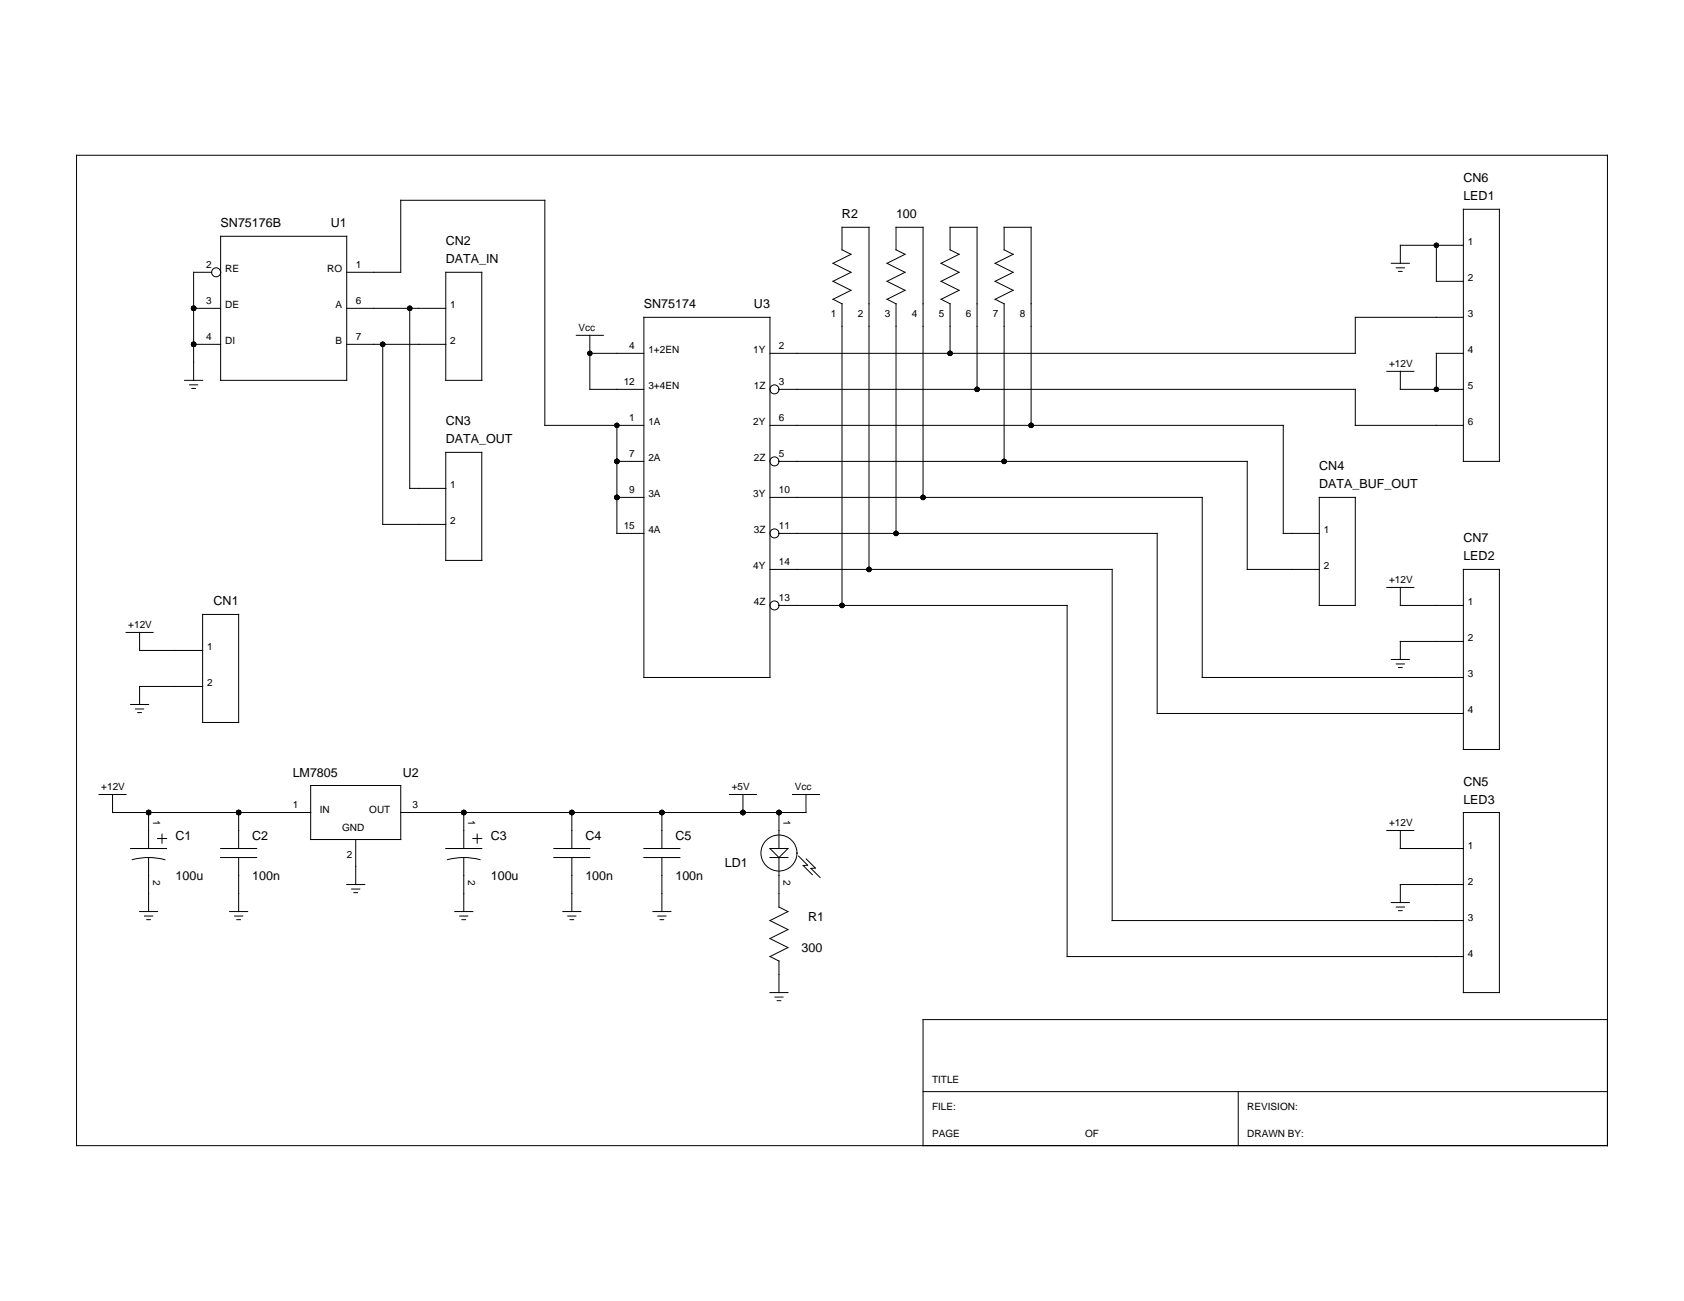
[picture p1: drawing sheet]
<svg xmlns="http://www.w3.org/2000/svg" width="279mm" height="216mm" viewBox="0 0 279 216" stroke-linecap="round" stroke-linejoin="round" font-family="sans-serif">
<g fill="none" stroke="#000" stroke-width=".17">
<path d="M12.7 25.8h254v164.3h-254zM36.6 39.2h20.9v23.9h-20.9zM242.8 34.7h6v41.9h-6zM32.1 51.2h4.5M32.1 57.1h4.5M35.1 45.2h-3v17.9M57.5 51.2h16.5M57.5 57.1h16.5M57.5 45.2h9v-12h23.9v37.4h16.4M63.5 57.1v29.9h10.5M68 51.2v29.8h6M74 45.2h5.9v17.9h-5.9z"/>
<path d="M95.6 55.6h4.5M97.9 58.6h8.9M97.9 55.6v9h8.9M106.8 52.7h20.9v59.7h-20.9zM138.2 49.7l3-1.5-3-1.5 3-1.5-3-1.5 3-1.5-1.5-.7v-3.8h4.5v56.8M138.2 49.7l1.5 .7M139.7 50.4v50.1M147.2 49.7l3-1.5-3-1.5 3-1.5-3-1.5 3-1.5-1.5-.7v-3.8h4.4v44.8M147.2 49.7l1.5 .7M148.7 50.4v38.1M156.1 49.7l3-1.5-3-1.5 3-1.5-3-1.5 3-1.5-1.5-.7v-3.8h4.5v26.9M156.1 49.7l1.5 .7"/>
<path d="M157.6 50.4v8.2M165.1 49.7l3-1.5-3-1.5 3-1.5-3-1.5 3-1.5-1.5-.7v-3.8h4.5v32.9M165.1 49.7l1.5 .7M166.6 50.4v26.2M230.8 43.7h3M231.7 44.4h1.3M232 45h.6M238.3 40.7v6h4.5M242.8 52.7h-17.9v5.9h-97.2M242.8 58.6h-4.5v6M242.8 40.7h-10.5v3M30.6 63.1h3"/>
<path d="M31.5 63.9h1.3M31.8 64.5h.6M74 75.1h5.9v17.9h-5.9zM102.3 70.6v17.9h4.5M102.3 76.6h4.5M127.7 70.6h85.2v17.9h6M129.2 76.6h77.7v17.9h12M129.2 64.6h95.7v6h17.9M230.1 61.6h4.5M232.3 61.6v3h10.5M102.3 82.5h4.5M127.7 94.5h56.8v58.3h58.3"/>
<path d="M127.7 82.5h71.8v29.9h43.3M129.2 88.5h62.8v29.9h50.8M218.9 82.5h6v18h-6zM230.1 97.5h4.5M232.3 97.5v3h10.5M242.8 94.5h6v29.9h-6zM20.9 105h4.5M21.7 116.9h3M22.5 117.7h1.3M22.9 118.3h.6M23.2 105v2.9h10.4M33.6 113.9h-10.4v3"/>
<path d="M33.6 102h6v17.9h-6zM129.2 100.5h47.9v58.2h65.7M230.8 109.4h3M231.7 110.2h1.3M232 110.8h.6M242.8 106.4h-10.5v3M16.4 131.8h4.5M18.7 131.8v3h32.8M24.7 134.8v6M26.1 139.2h1.5M26.9 138.4v1.5M39.6 134.8v6"/>
<path d="M51.5 130.4h15v8.9h-15zM59 139.3v7.5M76.9 134.8v6M78.4 139.2h1.5M79.2 138.4v1.5M94.9 134.8v6M109.8 134.8v6M121 131.8h4.5M123.3 131.8v3M129.2 134.8v6M131.5 131.8h4.5M133.7 131.8v3h-67.2"/>
<path d="M230.1 137.8h4.5M232.3 137.8v3h10.5M242.8 134.8h6v29.9h-6zM21.7 140.8h5.9M21.9 142.7a10.5 10.5 0 0 1 5.5 0M23.2 151.3h2.9M24 152h1.3M24.4 152.6h.6M24.7 142.3v9M36.6 140.8h6M36.6 142.3h6M38.1 151.3h3"/>
<path d="M38.9 152h1.4M39.3 152.6h.6M39.6 142.3v9M57.5 146.8h3M58.3 147.5h1.4M58.7 148.1h.6M74 140.8h5.9M74.2 142.7a10.5 10.5 0 0 1 5.5 0M75.5 151.3h2.9M76.3 152h1.3M76.6 152.6h.6M76.9 142.3v9"/>
<path d="M91.9 140.8h6M91.9 142.3h6M93.4 151.3h3M94.2 152h1.3M94.6 152.6h.6M94.9 142.3v9M106.8 140.8h6M106.8 142.3h6M108.3 151.3h3M109.1 152h1.4M109.5 152.6h.6M109.8 142.3v9"/>
<path d="M127.7 140.8h3l-1.5 1.5zM127.7 142.3h3M129.2 142.3v8.2l1.5 .8-3 1.5 3 1.5-3 1.5 3 1.4-3 1.5 1.5 .8M129.2 159.5v5.2M132.5 142.1l1.5 1.5h-.7l1.5 1.5M133.8 142.5l1.5 1.6h-.8l1.6 1.5M230.8 149.8h3M231.7 150.5h1.3M232 151.1h.6M242.8 146.8h-10.5v3M127.7 164.7h3M128.6 165.5h1.3"/>
<path d="M128.9 166.1h.6M266.7 169.2h-113.6v20.9M153.1 181.2h113.6M205.4 181.2v8.9"/>
<circle cx="35.9" cy="45.2" r=".75"/>
<circle cx="128.5" cy="76.6" r=".75"/>
<circle cx="128.5" cy="64.6" r=".75"/>
<circle cx="128.5" cy="88.5" r=".75"/>
<circle cx="128.5" cy="100.5" r=".75"/>
<circle cx="129.2" cy="141.6" r="2.99"/>
</g>
<g fill="#000">
<circle cx="32.1" cy="57.1" r=".45"/>
<circle cx="32.1" cy="51.2" r=".45"/>
<circle cx="63.5" cy="57.1" r=".45"/>
<circle cx="68" cy="51.2" r=".45"/>
<circle cx="97.9" cy="58.6" r=".45"/>
<circle cx="157.6" cy="58.6" r=".45"/>
<circle cx="238.3" cy="40.7" r=".45"/>
<circle cx="102.3" cy="76.6" r=".45"/>
<circle cx="102.3" cy="70.6" r=".45"/>
<circle cx="162.1" cy="64.6" r=".45"/>
<circle cx="166.6" cy="76.6" r=".45"/>
<circle cx="171.1" cy="70.6" r=".45"/>
<circle cx="238.3" cy="64.6" r=".45"/>
<circle cx="102.3" cy="82.5" r=".45"/>
<circle cx="144.2" cy="94.5" r=".45"/>
<circle cx="148.7" cy="88.5" r=".45"/>
<circle cx="153.1" cy="82.5" r=".45"/>
<circle cx="139.7" cy="100.5" r=".45"/>
<circle cx="24.7" cy="134.8" r=".45"/>
<circle cx="39.6" cy="134.8" r=".45"/>
<circle cx="76.9" cy="134.8" r=".45"/>
<circle cx="94.9" cy="134.8" r=".45"/>
<circle cx="109.8" cy="134.8" r=".45"/>
<circle cx="123.3" cy="134.8" r=".45"/>
<circle cx="129.2" cy="134.8" r=".45"/>
</g>
<g font-size="2.1">
<text x="242.8" y="30.2">CN6</text>
<text x="242.8" y="33.2">LED1</text>
<text x="36.6" y="37.7">SN75176B</text>
<text x="54.9" y="37.7">U1</text>
<text x="74" y="40.7">CN2</text>
<text x="139.7" y="36.2">R2</text>
<text x="148.7" y="36.2">100</text>
<text x="74" y="43.7">DATA_IN</text>
<text x="106.8" y="51.2">SN75174</text>
<text x="125.1" y="51.2">U3</text>
<text x="74" y="70.6">CN3</text>
<text x="74" y="73.6">DATA_OUT</text>
<text x="218.9" y="78.1">CN4</text>
<text x="218.9" y="81">DATA_BUF_OUT</text>
<text x="242.8" y="90">CN7</text>
<text x="242.8" y="93">LED2</text>
<text x="35.4" y="100.5">CN1</text>
<text x="48.6" y="128.9">LM7805</text>
<text x="66.8" y="128.9">U2</text>
<text x="242.8" y="130.4">CN5</text>
<text x="242.8" y="133.3">LED3</text>
<text x="29.1" y="139.3">C1</text>
<text x="41.8" y="139.3">C2</text>
<text x="81.4" y="139.3">C3</text>
<text x="97.1" y="139.3">C4</text>
<text x="112.1" y="139.3">C5</text>
<text x="120.3" y="143.8">LD1</text>
<text x="29.1" y="146">100u</text>
<text x="41.8" y="146">100n</text>
<text x="81.4" y="146">100u</text>
<text x="97.1" y="146">100n</text>
<text x="112.1" y="146">100n</text>
<text x="134.1" y="152.8">R1</text>
<text x="133" y="158">300</text>
</g>
<g font-size="1.7">
<text x="243.5" y="40.7">1</text>
<text x="34.2" y="44.4">2</text>
<text x="37.4" y="45.2">RE</text>
<text x="54.3" y="45.2">RO</text>
<text x="59" y="44.4">1</text>
<text x="243.5" y="46.7">2</text>
<text x="34.2" y="50.4">3</text>
<text x="37.4" y="51.2">DE</text>
<text x="55.7" y="51.2">A</text>
<text x="59" y="50.4">6</text>
<text x="74.7" y="51.2">1</text>
<text x="137.8" y="52.7">1</text>
<text x="142.3" y="52.7">2</text>
<text x="146.8" y="52.7">3</text>
<text x="151.3" y="52.7">4</text>
<text x="155.8" y="52.7">5</text>
<text x="160.2" y="52.7">6</text>
<text x="164.7" y="52.7">7</text>
<text x="169.2" y="52.7">8</text>
<text x="243.5" y="52.7">3</text>
<text x="34.2" y="56.4">4</text>
<text x="37.4" y="57.1">DI</text>
<text x="55.7" y="57.1">B</text>
<text x="59" y="56.4">7</text>
<text x="74.7" y="57.1">2</text>
<text x="96" y="54.9">Vcc</text>
<text x="104.4" y="57.9">4</text>
<text x="107.6" y="58.6">1+2EN</text>
<text x="125" y="58.6">1Y</text>
<text x="129.2" y="57.9">2</text>
<text x="243.5" y="58.6">4</text>
<text x="103.5" y="63.9">12</text>
<text x="107.6" y="64.6">3+4EN</text>
<text x="125.1" y="64.6">1Z</text>
<text x="129.2" y="63.9">3</text>
<text x="230.5" y="60.9">+12V</text>
<text x="243.5" y="64.6">5</text>
<text x="104.4" y="69.8">1</text>
<text x="107.6" y="70.6">1A</text>
<text x="125" y="70.6">2Y</text>
<text x="129.2" y="69.8">6</text>
<text x="243.5" y="70.6">6</text>
<text x="104.4" y="75.8">7</text>
<text x="107.6" y="76.6">2A</text>
<text x="125.1" y="76.6">2Z</text>
<text x="129.2" y="75.8">5</text>
<text x="74.7" y="81">1</text>
<text x="104.4" y="81.8">9</text>
<text x="107.6" y="82.5">3A</text>
<text x="125" y="82.5">3Y</text>
<text x="129.2" y="81.8">10</text>
<text x="74.7" y="87">2</text>
<text x="103.5" y="87.8">15</text>
<text x="107.6" y="88.5">4A</text>
<text x="125.1" y="88.5">3Z</text>
<text x="129.2" y="87.8">11</text>
<text x="219.6" y="88.5">1</text>
<text x="125" y="94.5">4Y</text>
<text x="129.2" y="93.7">14</text>
<text x="219.6" y="94.5">2</text>
<text x="125.1" y="100.5">4Z</text>
<text x="129.2" y="99.7">13</text>
<text x="230.5" y="96.7">+12V</text>
<text x="243.5" y="100.5">1</text>
<text x="21.3" y="104.2">+12V</text>
<text x="34.4" y="107.9">1</text>
<text x="243.5" y="106.4">2</text>
<text x="34.4" y="113.9">2</text>
<text x="243.5" y="112.4">3</text>
<text x="243.5" y="118.4">4</text>
<text x="16.8" y="131.1">+12V</text>
<text x="121.4" y="131.1">+5V</text>
<text x="131.9" y="131.1">Vcc</text>
<text x="25.4" y="136.2" transform="rotate(90 25.4 136.2)">1</text>
<text x="48.6" y="134.1">1</text>
<text x="53" y="134.8">IN</text>
<text x="56.8" y="137.8">GND</text>
<text x="61.3" y="134.8">OUT</text>
<text x="68.4" y="134.1">3</text>
<text x="77.7" y="136.2" transform="rotate(90 77.7 136.2)">1</text>
<text x="130" y="136.2" transform="rotate(90 130 136.2)">1</text>
<text x="230.5" y="137.1">+12V</text>
<text x="57.5" y="142.3">2</text>
<text x="243.5" y="140.8">1</text>
<text x="25.4" y="146" transform="rotate(90 25.4 146)">2</text>
<text x="77.7" y="146" transform="rotate(90 77.7 146)">2</text>
<text x="130" y="146" transform="rotate(90 130 146)">2</text>
<text x="243.5" y="146.8">2</text>
<text x="243.5" y="152.8">3</text>
<text x="243.5" y="158.7">4</text>
<text x="154.6" y="179.7">TITLE</text>
<text x="154.6" y="184.1">FILE:</text>
<text x="206.9" y="184.1">REVISION:</text>
<text x="154.6" y="188.6">PAGE</text>
<text x="180" y="188.6">OF</text>
<text x="206.9" y="188.6">DRAWN BY:</text>
</g>
</svg>
